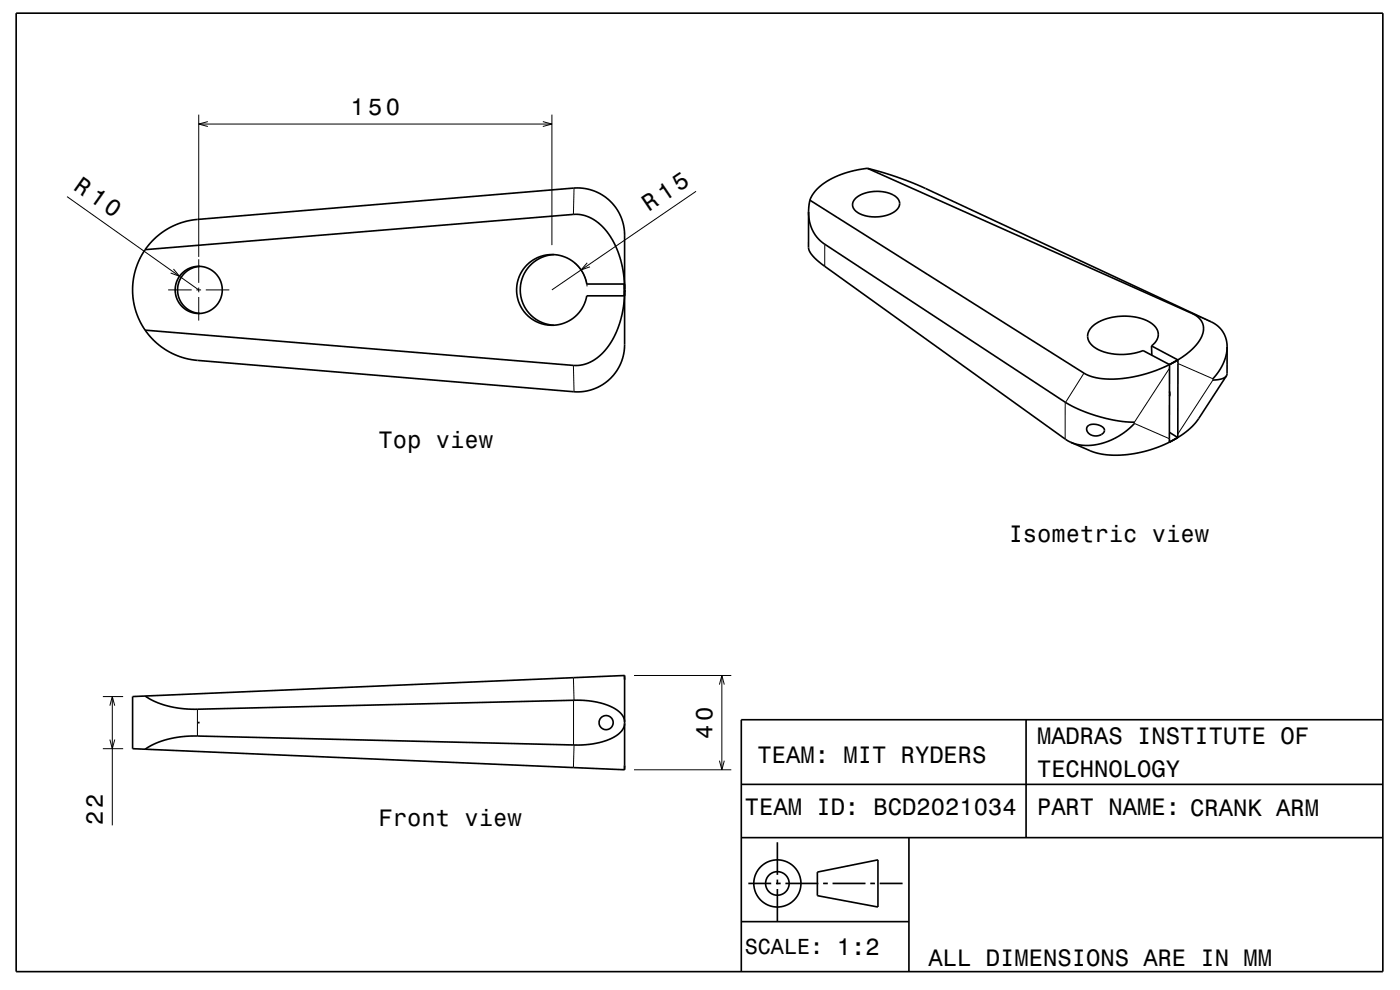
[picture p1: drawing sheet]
<svg xmlns="http://www.w3.org/2000/svg" width="297mm" height="210mm" viewBox="0 0 297 210" stroke-linecap="round" stroke-linejoin="round" font-family="sans-serif">
<g fill="none" stroke="#000" stroke-width=".21">
<path d="M42.2 24.3v30.2M42.2 26.3h74.9M44.1 25.8l-1.9 .5 1.9 .5M115.2 25.8l1.9 .5-1.9 .5M117.1 24.3v27.7M121.8 39.9l-.2 5.6M14.2 41.7l28 19.8M36.8 57.1l1.3 1.5-1.9-.7M42.2 55v5M121.9 55.8a7.5 7.5 0 0 1 2.6 5M124.6 55.7l-1.3 1.6 1.9-.7M147.7 40.6l-30.6 20.9"/>
<path d="M175 51.8v4.7M35.7 61.5h5M41.7 61.5h1M42.2 61v1M42.2 63v5M43.7 61.5h5M121.6 77.5l.2 5.6M230 79.2l-4 6.2M248.1 78.1l-7.4 11.4v.3l7.4 3.3M248.9 76.9h.1M249.1 76.8h.1M249.9 77.1l7.4 3.2v.3l-7.4 11.5"/>
<path d="M252.9 66.5l4.1 1.8M226 85.3v7.8M248.8 93.4h.1M249.1 93.2h.1M21.8 158.8h4.3M21.8 147.8h4.3M23.3 156.9l.5 1.9 .5-1.9M23.3 149.7l.5-1.9 .5 1.9M23.8 147.8v27.3M41.9 150.4v5.7M121.6 143.7l.2 4.8M121.7 148.5v9.5"/>
<path d="M121.8 158l-.2 4.8M134.5 143.3h20.6M152.6 145.2l.5-1.9 .6 1.9M153.1 143.3v20M134.5 163.3h20.6M152.6 161.4l.5 1.9 .6-1.9"/>
</g>
<g fill="none" stroke="#000" stroke-width=".35">
<path d="M3.4 2.8h290v203.3h-290zM184 35.7l5.8 1.7 5.7 2.2 61.4 28.6a5.7 5.7 0 0 1 3.4 5.4M184 35.7l69.6 31.2 1 .8 .5 .9 .2 1.2-.2 1.2-.7 1.3-1.1 1.4-1.8 1.5-1.6 1.1M184 35.7l-4.2 .9-3.7 1.5-1.5 .9-1.2 1.1-1 1.2-.6 1.2M30.8 53l90.8-7.5h1.6l1.4 .4a12.8 12.8 0 0 1 6.9 8.6 22.6 22.6 0 0 1 1 5.7M32.4 51l1.9-1.6 2.3-1.4 2.6-1 2.2-.4 80.3-6.7a10 10 0 0 1 10.8 10v23.2a10 10 0 0 1-10.8 10l-79.8-6.7-2.1-.3-1.7-.5-1.6-.7-1.8-1-1.3-1-1.5-1.4-2-2.9-.8-1.8-.5-1.7-.4-1.7-.1-2 .1-1.7 .5-2.2 .5-1.7 .9-1.8 1.1-1.6zM42.4 56.5a5 5 0 0 0-4.7 5 5 5 0 0 0 4.7 5M117.5 54a7.5 7.5 0 0 0-7.1 7.5 7.5 7.5 0 0 0 7.1 7.5M171.5 45l.1 7.8 .5 1.1 1.4 1.5 52.5 37.7 1.2 .7M171.5 45l.2 2 .6 1.8 1.1 1.6 1.3 1.2 51.3 33.8 3.2 1.6 4 1.4 4.2 .9 3.3 .2M171.8 42.5l-.3 2.5M171.8 42.5l58.3 36.7 2.3 .9 3.5 .3a28.9 28.9 0 0 0 12.2-3.1"/>
<path d="M181.5 42.1a7.5 7.5 0 0 1 8.8-.1 1.85 1.85 0 0 1-.7 3 7.7 7.7 0 0 1-8.2-.4 1.69 1.69 0 0 1 .1-2.5zM132.5 62.7a17.5 17.5 0 0 1-5.8 13.2l-1.1 .7-1.3 .6-1.3 .3h-1.2l-91-7.5M132.5 60.2v1.1M132.5 60.2h-8a7.5 7.5 0 0 0-11.5-5 7.5 7.5 0 0 0 0 12.6 7.5 7.5 0 0 0 11.5-5.1h8M132.5 61.7v1M244.3 73.4a2.75 2.75 0 0 0 1.4-2.6 2.75 2.75 0 0 0-1.7-2.4 11.8 11.8 0 0 0-12.1 .7 2.71 2.71 0 0 0 .5 4.7 12.2 12.2 0 0 0 10.1 .6l5.6 2.9M244.3 73.4l.1 1.9M244.3 73.4l5.6 2.9M248.1 77.3v16.5M249.9 76.3l-.1 16.5M249.9 76.3l-1.8 1M260.2 79.7l-6.4 9.8-1.6 1.6-2.4 1.7"/>
<path d="M260.2 79.7l-.4 .4-.7 .3-1.8 .2M260.3 73.6l-.2 1.8-.6 1.7-.9 1.6-1.3 1.6M260.3 73.6v5.7l-.1 .4M230.8 90.4l.9-.4 1.4 .2 1 .5 .2 .4v.4l-.4 .5-.6 .3-.8 .2-.8-.1-.6-.4-.5-.6-.1-.5zM240.7 89.8l-1.6 1.4-1.6 1.2-1.7 .9-1.8 .7-2 .4-1.7 .1-1.7-.2-1.4-.5M248.1 93.8l-2.4 1-2.8 .9-2.6 .6-2.3 .2a14.8 14.8 0 0 1-6.8-.9l-4-1.8M248.1 91.7l1.7 1.1M248.1 83v1.1M248.8 93.4l-.7 .4M249.8 92.8l-.7 .4M249.8 92.8l-1.7 1M30.8 147.6l1.8 1.1 2.7 1 2.9 .6 3 .1 82.4-1.8 3.4 .4 2.9 1 1.1 .7 .8 .8 .5 .8 .2 .8"/>
<path d="M30.8 158.9l101.7 4.4M30.8 147.6l-2.7 .2v11l2.7 .1M132.5 143.3v20M132.5 143.3l-101.7 4.3M132.5 153.5l-.2 .8-.5 .8-.8 .8-1 .6-2.8 1-3.6 .5-82.4-1.9-3 .2-2.9 .6-2.4 .9-2.1 1.1M132.5 143.3h.1M217.7 152.7v25M293.4 152.7h-136.1v53.4M132.5 163.3h.1M157.3 177.7h136.1M157.3 166.4h136.1M164.9 178.7v6.9"/>
<path d="M192.8 177.7v28.4M157.3 195.5h35.5M158.8 187.4h4.8M164.6 187.4h1M164.9 186.6v1M164.9 188.6v6.9M166.6 187.4h7M173.4 185l12.8-2.6v10l-12.8-2.4zM174.6 187.4h1M176.6 187.4h7M184.6 187.4h1M186.6 187.4h4.9"/>
<circle cx="42.2" cy="61.5" r="5"/>
<circle cx="128.6" cy="153.3" r="1.5"/>
<circle cx="164.9" cy="187.4" r="5"/>
<circle cx="164.9" cy="187.4" r="2.5"/>
</g>
<path d="M42 153.1h.3v.4h-.3z" fill-rule="evenodd" fill="#000"/>
<g font-size="5.1">
<text x="15.4" y="40.1" transform="rotate(35 15.4 40.1)">R 10</text>
<text x="137.6" y="45" transform="rotate(-34 137.6 45)">R 15</text>
</g>
<g font-size="5">
<text x="74.4" y="24.3">150</text>
<text x="80.3" y="95">Top view</text>
<text x="214" y="114.9">Isometric view</text>
<text x="151.1" y="156.7" transform="rotate(-90 151.1 156.7)">40</text>
<text x="160.7" y="161.9">TEAM: MIT RYDERS</text>
<text x="220" y="157.9">MADRAS INSTITUTE OF</text>
<text x="220" y="164.9">TECHNOLOGY</text>
<text x="158" y="172.9">TEAM ID: BCD2021034</text>
<text x="220" y="172.9">PART NAME: CRANK ARM</text>
<text x="21.8" y="175.1" transform="rotate(-90 21.8 175.1)">22</text>
<text x="80.3" y="175.1">Front view</text>
<text x="197" y="204.9">ALL DIMENSIONS ARE IN MM</text>
</g>
<text font-size="4.6" x="158" y="202.4">SCALE: 1:2</text>
</svg>
